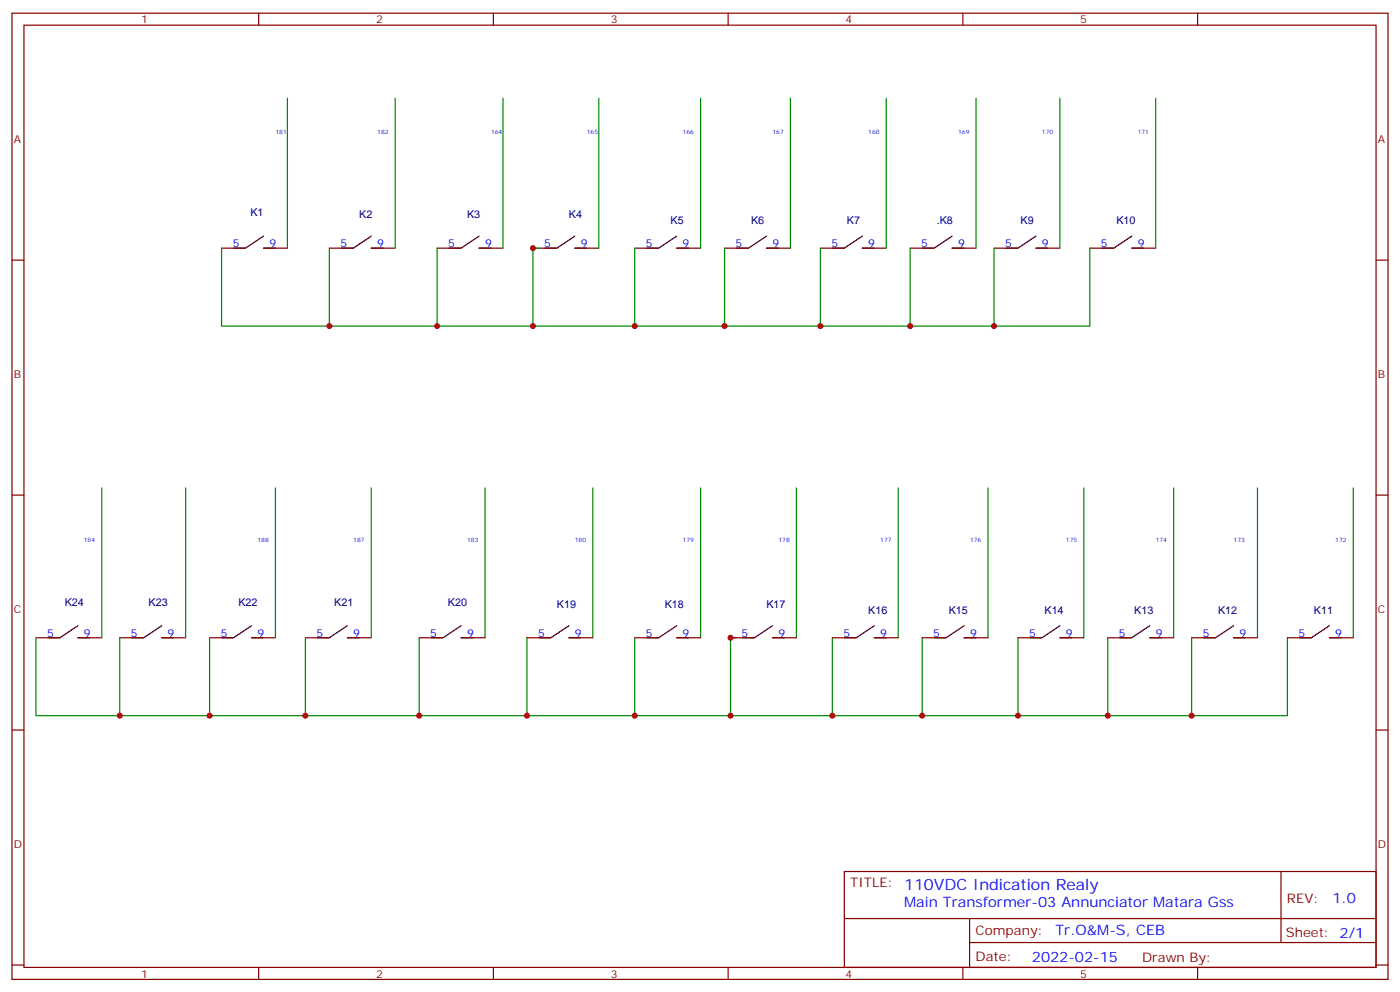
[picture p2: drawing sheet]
<svg xmlns="http://www.w3.org/2000/svg" width="412mm" height="292mm" viewBox="0 0 412 292" stroke-linecap="round" stroke-linejoin="round" font-family="sans-serif">
<g fill="none" stroke="#870000" stroke-width=".35">
<path d="M3.5 3.9h405.4v284.3h-405.4zM7.1 7.4h398.2v277.3h-398.2zM76.2 3.9v3.5M145.3 3.9v3.5M214.5 3.9v3.5M283.6 3.9v3.5M352.8 3.9v3.5M3.5 76.6h3.6M65.3 73h7M77.6 73h7.1M97 73h7.1M109.4 73h7"/>
<path d="M128.8 73h7M141.1 73h7.1M157 73h7M169.3 73h7.1M187 73h7M199.3 73h7.1M213.4 73h7.1M225.8 73h7M241.7 73h7M254 73h7.1M268.1 73h7.1M280.5 73h7"/>
<path d="M292.8 73h7.1M305.2 73h7M321 73h7.1M333.4 73h7M405.3 76.6h3.6M3.5 145.7h3.6M405.3 145.7h3.6M10.6 187.7h7M22.9 187.7h7.1M35.3 187.7h7M47.6 187.7h7.1M61.7 187.7h7.1"/>
<path d="M74.1 187.7h7M90 187.7h7M102.3 187.7h7.1M123.5 187.7h7M135.8 187.7h7.1M155.2 187.7h7.1M167.6 187.7h7M187 187.7h7M199.3 187.7h7.1M215.2 187.7h7M227.5 187.7h7.1M245.2 187.7h7"/>
<path d="M257.5 187.7h7.1M271.6 187.7h7.1M284 187.7h7M299.9 187.7h7M312.2 187.7h7.1M326.3 187.7h7.1M338.7 187.7h7M351 187.7h7.1M363.4 187.7h7M379.2 187.7h7.1M391.6 187.7h7M3.5 214.8h3.6"/>
<path d="M405.3 214.8h3.6M248.7 256.5h156.6v28.2h-156.6zM377.3 256.5v20.9M248.7 270.3h156.5M285.6 277.4h119.6M285.6 270.3v14.1M3.5 284h3.6M76.2 284.7v3.5M145.3 284.7v3.5M214.5 284.7v3.5M283.6 284.7v3.5M352.8 284.7v3.5"/>
<path d="M405.3 284h3.6"/>
</g>
<g fill="none" stroke="#000" stroke-width=".35">
<path d="M77.6 69.5l-5.3 3.5h-3.5M77.6 73h3.5M109.4 69.5l-5.3 3.5h-3.6M109.4 73h3.5M141.1 69.5l-5.3 3.5h-3.5M141.1 73h3.5M169.3 69.5l-5.3 3.5h-3.5M169.3 73h3.6M199.3 69.5l-5.3 3.5h-3.5M199.3 73h3.5M225.8 69.5l-5.3 3.5h-3.5M225.8 73h3.5"/>
<path d="M254 69.5l-5.3 3.5h-3.5M254 73h3.5M280.5 69.5l-5.3 3.5h-3.6M280.5 73h3.5M305.2 69.5l-5.3 3.5h-3.6M305.2 73h3.5M333.4 69.5l-5.3 3.5h-3.5M333.4 73h3.5M22.9 184.1l-5.3 3.6h-3.5M22.9 187.7h3.6M47.6 184.1l-5.3 3.6h-3.5M47.6 187.7h3.6"/>
<path d="M74.1 184.1l-5.3 3.6h-3.5M74.1 187.7h3.5M102.3 184.1l-5.3 3.6h-3.5M102.3 187.7h3.5M135.8 184.1l-5.3 3.6h-3.5M135.8 187.7h3.5M167.6 184.1l-5.3 3.6h-3.6M167.6 187.7h3.5M199.3 184.1l-5.3 3.6h-3.5M199.3 187.7h3.5M227.5 184.1l-5.3 3.6h-3.5M227.5 187.7h3.6"/>
<path d="M257.5 184.1l-5.3 3.6h-3.5M257.5 187.7h3.6M284 184.1l-5.3 3.6h-3.5M284 187.7h3.5M312.2 184.1l-5.3 3.6h-3.5M312.2 187.7h3.5M338.7 184.1l-5.3 3.6h-3.6M338.7 187.7h3.5M363.4 184.1l-5.3 3.6h-3.6M363.4 187.7h3.5M391.6 184.1l-5.3 3.6h-3.5M391.6 187.7h3.5"/>
</g>
<g fill="none" stroke="#008700" stroke-width=".35">
<path d="M84.7 28.9v44.1M116.4 28.9v44.1M148.2 28.9v44.1M176.4 28.9v44.1M206.4 28.9v44.1M232.8 28.9v44.1M261.1 28.9v44.1M287.5 28.9v44.1M312.2 28.9v44.1M340.4 28.9v44.1M65.3 73v23h255.7v-23M97 73v23"/>
<path d="M128.8 73v23M158.7 73h-1.7v23M187 73v23M213.4 73v23M241.7 73v23M268.1 73v23M292.8 73v23M30 143.6v44.1M54.7 143.6v44.1M81.1 143.6v44.1M109.4 143.6v44.1M142.9 143.6v44.1"/>
<path d="M174.6 143.6v44.1M206.4 143.6v44.1M234.6 143.6v44.1M264.6 143.6v44.1M291 143.6v44.1M319.3 143.6v44.1M345.7 143.6v44.1M370.4 143.6v44.1M398.6 143.6v44.1M10.6 187.7v22.9h24.7M35.3 187.7v22.9h26.4M61.7 187.7v22.9h28.3"/>
<path d="M90 187.7v22.9h33.5M123.5 187.7v22.9h255.7v-22.9M155.2 187.7v22.9M187 187.7v22.9M217 187.7h-1.8v22.9M245.2 187.7v22.9M271.6 187.7v22.9M299.9 187.7v22.9M326.3 187.7v22.9M351 187.7v22.9"/>
</g>
<g fill="#c00">
<circle cx="292.8" cy="96" r=".88"/>
<circle cx="268.1" cy="96" r=".88"/>
<circle cx="241.7" cy="96" r=".88"/>
<circle cx="213.4" cy="96" r=".88"/>
<circle cx="187" cy="96" r=".88"/>
<circle cx="157" cy="96" r=".88"/>
<circle cx="157" cy="73" r=".88"/>
<circle cx="128.8" cy="96" r=".88"/>
<circle cx="97" cy="96" r=".88"/>
<circle cx="155.2" cy="210.6" r=".88"/>
<circle cx="187" cy="210.6" r=".88"/>
<circle cx="215.2" cy="187.7" r=".88"/>
<circle cx="215.2" cy="210.6" r=".88"/>
<circle cx="245.2" cy="210.6" r=".88"/>
<circle cx="271.6" cy="210.6" r=".88"/>
<circle cx="299.9" cy="210.6" r=".88"/>
<circle cx="326.3" cy="210.6" r=".88"/>
<circle cx="351" cy="210.6" r=".88"/>
<circle cx="123.5" cy="210.6" r=".88"/>
<circle cx="90" cy="210.6" r=".88"/>
<circle cx="61.7" cy="210.6" r=".88"/>
<circle cx="35.3" cy="210.6" r=".88"/>
</g>
<text font-size="4.6" fill="#00f" x="266.3" y="261.8">110VDC Indication Realy</text>
<g font-size="4.2" fill="#00f">
<text x="266.3" y="267.1">Main Transformer-03 Annunciator Matara Gss</text>
<text x="392.5" y="265.7">1.0</text>
<text x="310.9" y="275.3">Tr.O&amp;M-S, CEB</text>
<text x="304" y="283.1">2022-02-15</text>
</g>
<g font-size="3.9" fill="#800">
<text x="250.5" y="261.1">TITLE:</text>
<text x="379.1" y="265.7">REV:</text>
<text x="287.4" y="275.3">Company:</text>
<text x="378.7" y="275.9">Sheet: 2/1</text>
<text x="287.4" y="282.9">Date:</text>
<text x="336.4" y="283">Drawn By:</text>
</g>
<g font-size="3.2" fill="#800">
<text x="41.6" y="6.9">1</text>
<text x="110.8" y="6.9">2</text>
<text x="179.9" y="6.9">3</text>
<text x="249.1" y="6.9">4</text>
<text x="318.2" y="6.9">5</text>
<text x="4.1" y="42">A</text>
<text x="405.9" y="42">A</text>
<text x="4.1" y="111.1">B</text>
<text x="405.9" y="111.1">B</text>
<text x="4.1" y="180.3">C</text>
<text x="405.9" y="180.3">C</text>
<text x="4.1" y="249.4">D</text>
<text x="405.9" y="249.4">D</text>
<text x="41.6" y="287.7">1</text>
<text x="110.8" y="287.7">2</text>
<text x="179.9" y="287.7">3</text>
<text x="249.1" y="287.7">4</text>
<text x="318.2" y="287.7">5</text>
</g>
<g font-size="3.2" fill="#000080">
<text x="73.7" y="63.6">K1</text>
<text x="105.8" y="64.2">K2</text>
<text x="137.6" y="64.2">K3</text>
<text x="167.6" y="64.2">K4</text>
<text x="197.6" y="66">K5</text>
<text x="221.2" y="66">K6</text>
<text x="249.5" y="66">K7</text>
<text x="275.9" y="66">.K8</text>
<text x="300.6" y="66">K9</text>
<text x="328.8" y="66">K10</text>
<text x="19.1" y="178.3">K24</text>
<text x="43.8" y="178.3">K23</text>
<text x="70.2" y="178.3">K22</text>
<text x="98.4" y="178.3">K21</text>
<text x="132" y="178.3">K20</text>
<text x="164" y="178.9">K19</text>
<text x="195.8" y="178.9">K18</text>
<text x="225.8" y="178.9">K17</text>
<text x="255.8" y="180.6">K16</text>
<text x="279.4" y="180.6">K15</text>
<text x="307.7" y="180.6">K14</text>
<text x="334.1" y="180.6">K13</text>
<text x="358.8" y="180.6">K12</text>
<text x="387" y="180.6">K11</text>
</g>
<g font-size="3.2" fill="#00f">
<text x="68.5" y="72.7">5</text>
<text x="79.4" y="72.7">9</text>
<text x="100.3" y="72.7">5</text>
<text x="111.1" y="72.7">9</text>
<text x="132" y="72.7">5</text>
<text x="142.9" y="72.7">9</text>
<text x="160.3" y="72.7">5</text>
<text x="171.1" y="72.7">9</text>
<text x="190.2" y="72.7">5</text>
<text x="201.1" y="72.7">9</text>
<text x="216.7" y="72.7">5</text>
<text x="227.5" y="72.7">9</text>
<text x="244.9" y="72.7">5</text>
<text x="255.8" y="72.7">9</text>
<text x="271.4" y="72.7">5</text>
<text x="282.2" y="72.7">9</text>
<text x="296.1" y="72.7">5</text>
<text x="306.9" y="72.7">9</text>
<text x="324.3" y="72.7">5</text>
<text x="335.1" y="72.7">9</text>
<text x="13.9" y="187.3">5</text>
<text x="24.7" y="187.3">9</text>
<text x="38.6" y="187.3">5</text>
<text x="49.4" y="187.3">9</text>
<text x="65" y="187.3">5</text>
<text x="75.8" y="187.3">9</text>
<text x="93.2" y="187.3">5</text>
<text x="104.1" y="187.3">9</text>
<text x="126.7" y="187.3">5</text>
<text x="137.6" y="187.3">9</text>
<text x="158.5" y="187.3">5</text>
<text x="169.3" y="187.3">9</text>
<text x="190.2" y="187.3">5</text>
<text x="201.1" y="187.3">9</text>
<text x="218.5" y="187.3">5</text>
<text x="229.3" y="187.3">9</text>
<text x="248.5" y="187.3">5</text>
<text x="259.3" y="187.3">9</text>
<text x="274.9" y="187.3">5</text>
<text x="285.8" y="187.3">9</text>
<text x="303.1" y="187.3">5</text>
<text x="314" y="187.3">9</text>
<text x="329.6" y="187.3">5</text>
<text x="340.4" y="187.3">9</text>
<text x="354.3" y="187.3">5</text>
<text x="365.1" y="187.3">9</text>
<text x="382.5" y="187.3">5</text>
<text x="393.3" y="187.3">9</text>
</g>
<g font-size="1.8" fill="#00f">
<text x="81.1" y="39.5">181</text>
<text x="111.1" y="39.5">182</text>
<text x="144.6" y="39.5">164</text>
<text x="172.9" y="39.5">165</text>
<text x="201.1" y="39.5">166</text>
<text x="227.5" y="39.5">167</text>
<text x="255.8" y="39.5">168</text>
<text x="282.2" y="39.5">169</text>
<text x="306.9" y="39.5">170</text>
<text x="335.1" y="39.5">171</text>
<text x="24.7" y="159.5">184</text>
<text x="75.8" y="159.5">188</text>
<text x="104.1" y="159.5">187</text>
<text x="137.6" y="159.5">183</text>
<text x="169.3" y="159.5">180</text>
<text x="201.1" y="159.5">179</text>
<text x="229.3" y="159.5">178</text>
<text x="259.3" y="159.5">177</text>
<text x="285.8" y="159.5">176</text>
<text x="314" y="159.5">175</text>
<text x="340.4" y="159.5">174</text>
<text x="363.4" y="159.5">173</text>
<text x="393.3" y="159.5">172</text>
</g>
</svg>
